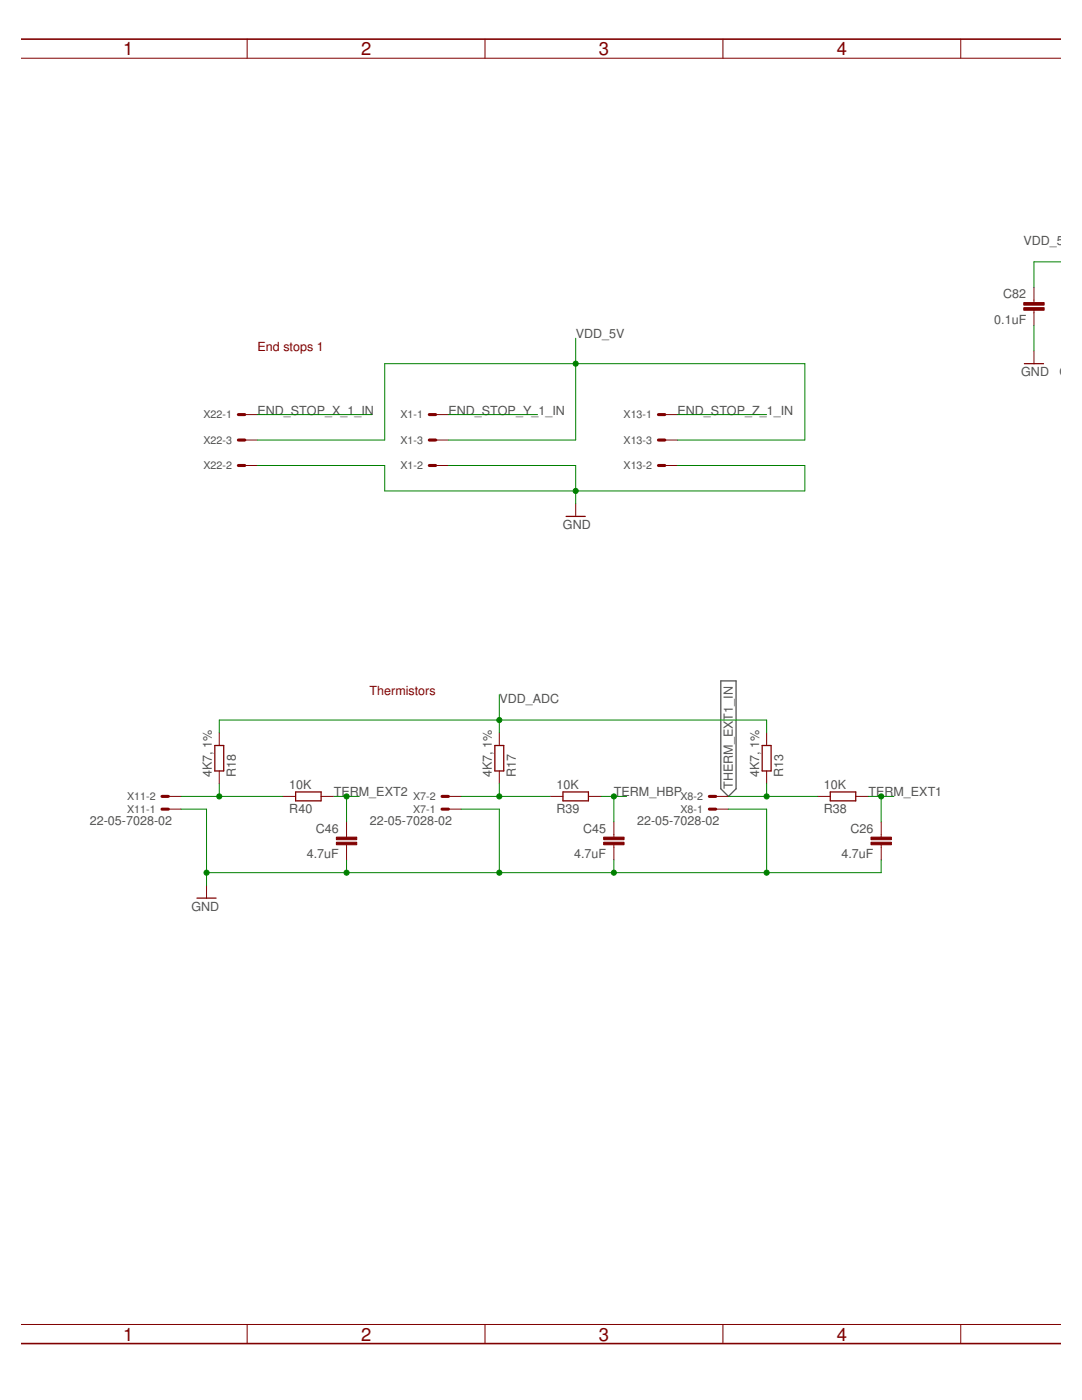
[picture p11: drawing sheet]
<svg xmlns="http://www.w3.org/2000/svg" width="216mm" height="279mm" viewBox="0 0 216 279" stroke-linecap="round" stroke-linejoin="round" font-family="sans-serif">
<path d="M143.8 135.9h3.1v21.5l-1.5 1.5-1.6-1.5z" fill="none" stroke="#505050" stroke-width=".25"/>
<path d="M204.4 72.6h3.8M113 103.1h3.8M42.9 148.8h1.7v5.1h-1.7zM59 158.1h5.1v1.7h-5.1zM98.7 148.8h1.8v5.1h-1.8zM112.3 158.1h5.1v1.7h-5.1zM152.1 148.8h1.8v5.1h-1.8zM165.7 158.1h5.1v1.7h-5.1zM39.3 179.2h3.8" fill="none" stroke="#800000" stroke-width=".25"/>
<g fill="none" stroke="#800000" stroke-width=".2">
<path d="M4.1 11.6h207.7M49.3 7.8v3.8M96.8 7.8v3.8M144.3 7.8v3.8M191.7 7.8v3.8M206.3 57.3v3.1M206.3 61.9v3.1M206.3 70v2.6M48.8 82.7h2.6M48.8 92.9h2.6M48.8 87.8h2.6M86.9 82.7h2.6"/>
<path d="M86.9 92.9h2.6M86.9 87.8h2.6M132.7 82.7h2.5M132.7 92.9h2.5M132.7 87.8h2.5M114.9 100.5v2.6M33.6 158.9h2.5M43.8 146.2v2.6M43.8 153.9v2.5M56.5 158.9h2.5M64.1 158.9h2.5M89.5 158.9h2.5"/>
<path d="M99.6 146.2v2.6M99.6 153.9v2.5M109.8 158.9h2.5M117.4 158.9h2.6M142.8 158.9h2.6M153 146.2v2.6M153 153.9v2.5M163.1 158.9h2.6M170.8 158.9h2.5M33.6 161.5h2.5M41.2 176.7v2.5M69.2 164v3.1"/>
<path d="M69.2 168.6v3M89.5 161.5h2.5M122.5 164v3.1M122.5 168.6v3M142.8 161.5h2.6M175.8 164v3.1M175.8 168.6v3M4.1 264.3h207.7M49.3 264.3v3.8M96.8 264.3v3.8M144.3 264.3v3.8M191.7 264.3v3.8"/>
</g>
<g fill="#800000" stroke="#800000" stroke-width=".2">
<path d="M173.8 168.1h4.1v.5h-4.1z"/>
<path d="M173.8 167.1h4.1v.5h-4.1z"/>
<path d="M120.5 168.1h4v.5h-4z"/>
<path d="M120.5 167.1h4v.5h-4z"/>
<path d="M67.1 168.1h4.1v.5h-4.1z"/>
<path d="M67.1 167.1h4.1v.5h-4.1z"/>
<path d="M204.3 61.4h4v.5h-4z"/>
<path d="M204.3 60.4h4v.5h-4z"/>
</g>
<g fill="none" stroke="#800000" stroke-width=".61">
<path d="M47.6 82.7h1.2M47.6 92.9h1.2M47.6 87.8h1.2M85.7 82.7h1.2M85.7 92.9h1.2M85.7 87.8h1.2M131.4 82.7h1.3M131.4 92.9h1.3M131.4 87.8h1.3M32.3 158.9h1.3M88.2 158.9h1.3M141.5 158.9h1.3"/>
<path d="M32.3 161.5h1.3M88.2 161.5h1.3M141.5 161.5h1.3"/>
</g>
<path d="M4.1 7.8h207.7M4.1 268.1h207.7" fill="none" stroke="#800000" stroke-width=".32"/>
<g fill="none" stroke="#008000" stroke-width=".2">
<path d="M211.8 52.3h-5.5v5M114.9 67.5v20.3h-25.4M206.3 65v5M51.4 87.8h25.4v-15.2h83.8v15.2h-25.4M51.4 92.9h25.4v5.1h83.8v-5.1h-25.4M51.4 82.7h22.8M89.5 92.9h25.4v7.6M89.5 82.7h17.8M135.2 82.7h17.8M99.6 138.6v7.6M36.1 158.9h20.4M43.8 146.2v-2.5h109.2v2.5"/>
<path d="M43.8 156.4v2.5M66.6 158.9h5.1M69.2 158.9v5.1M92 158.9h17.8M99.6 156.4v2.5M120 158.9h5M122.5 158.9v5.1M145.4 158.9h17.7M153 156.4v2.5M173.3 158.9h5.1M175.8 158.9v5.1M36.1 161.5h5.1v15.2"/>
<path d="M69.2 171.6v2.6M92 161.5h7.6v12.7M122.5 171.6v2.6M145.4 161.5h7.6v12.7M175.8 171.6v2.6h-134.6"/>
</g>
<g fill="#008000" stroke="#008000" stroke-width=".2">
<circle cx="114.9" cy="98" r=".51"/>
<circle cx="99.6" cy="174.2" r=".51"/>
<circle cx="153" cy="174.2" r=".51"/>
<circle cx="69.2" cy="174.2" r=".51"/>
<circle cx="122.5" cy="174.2" r=".51"/>
<circle cx="41.2" cy="174.2" r=".51"/>
<circle cx="114.9" cy="72.6" r=".51"/>
<circle cx="99.6" cy="143.7" r=".51"/>
<circle cx="122.5" cy="158.9" r=".51"/>
<circle cx="175.8" cy="158.9" r=".51"/>
<circle cx="69.2" cy="158.9" r=".51"/>
<circle cx="153" cy="158.9" r=".51"/>
<circle cx="43.8" cy="158.9" r=".51"/>
<circle cx="99.6" cy="158.9" r=".51"/>
</g>
<g font-size="3.7" fill="#800000">
<text x="24.6" y="11">1</text>
<text x="72" y="11">2</text>
<text x="119.5" y="11">3</text>
<text x="167" y="11">4</text>
<text x="24.6" y="267.5">1</text>
<text x="72" y="267.5">2</text>
<text x="119.5" y="267.5">3</text>
<text x="167" y="267.5">4</text>
</g>
<g font-size="2.5" fill="#505050">
<text x="204.2" y="49">VDD_5V</text>
<text x="200.2" y="59.5">C82</text>
<text x="198.4" y="64.6">0.1uF</text>
<text x="114.9" y="67.5">VDD_5V</text>
<text x="203.8" y="75.1">GND</text>
<text x="211.4" y="75.1">GND</text>
<text x="51.4" y="82.7">END_STOP_X_1_IN</text>
<text x="89.5" y="82.7">END_STOP_Y_1_IN</text>
<text x="135.2" y="82.7">END_STOP_Z_1_IN</text>
<text x="112.3" y="105.6">GND</text>
<text x="99.6" y="140.4">VDD_ADC</text>
<text x="42.2" y="155.1" transform="rotate(-90 42.2 155.1)">4K7, 1%</text>
<text x="47" y="155.1" transform="rotate(-90 47 155.1)">R18</text>
<text x="98.1" y="155.1" transform="rotate(-90 98.1 155.1)">4K7, 1%</text>
<text x="102.9" y="155.1" transform="rotate(-90 102.9 155.1)">R17</text>
<text x="151.5" y="155.1" transform="rotate(-90 151.5 155.1)">4K7, 1%</text>
<text x="156.3" y="155.1" transform="rotate(-90 156.3 155.1)">R13</text>
<text x="57.7" y="157.4">10K</text>
<text x="66.6" y="158.9">TERM_EXT2</text>
<text x="111.1" y="157.4">10K</text>
<text x="122.5" y="158.9">TERM_HBP</text>
<text x="146.2" y="157.4" transform="rotate(-90 146.2 157.4)">THERM_EXT1_IN</text>
<text x="164.4" y="157.4">10K</text>
<text x="173.3" y="158.9">TERM_EXT1</text>
<text x="17.9" y="164.6">22-05-7028-02</text>
<text x="57.7" y="162.2">R40</text>
<text x="63" y="166.2">C46</text>
<text x="73.8" y="164.6">22-05-7028-02</text>
<text x="111.1" y="162.2">R39</text>
<text x="116.4" y="166.2">C45</text>
<text x="127.1" y="164.6">22-05-7028-02</text>
<text x="164.4" y="162.2">R38</text>
<text x="169.7" y="166.2">C26</text>
<text x="61.2" y="171.2">4.7uF</text>
<text x="114.6" y="171.2">4.7uF</text>
<text x="167.9" y="171.2">4.7uF</text>
<text x="38.2" y="181.8">GND</text>
</g>
<g font-size="2.5" fill="#800000">
<text x="51.4" y="70">End stops 1</text>
<text x="73.8" y="138.6">Thermistors</text>
</g>
<g font-size="2.1" fill="#505050">
<text x="40.6" y="83.5">X22-1</text>
<text x="79.9" y="83.5">X1-1</text>
<text x="124.4" y="83.5">X13-1</text>
<text x="40.6" y="88.6">X22-3</text>
<text x="79.9" y="88.6">X1-3</text>
<text x="124.4" y="88.6">X13-3</text>
<text x="40.6" y="93.7">X22-2</text>
<text x="79.9" y="93.7">X1-2</text>
<text x="124.4" y="93.7">X13-2</text>
<text x="25.4" y="159.7">X11-2</text>
<text x="82.4" y="159.7">X7-2</text>
<text x="135.8" y="159.7">X8-2</text>
<text x="25.4" y="162.2">X11-1</text>
<text x="82.4" y="162.2">X7-1</text>
<text x="135.8" y="162.2">X8-1</text>
</g>
</svg>
